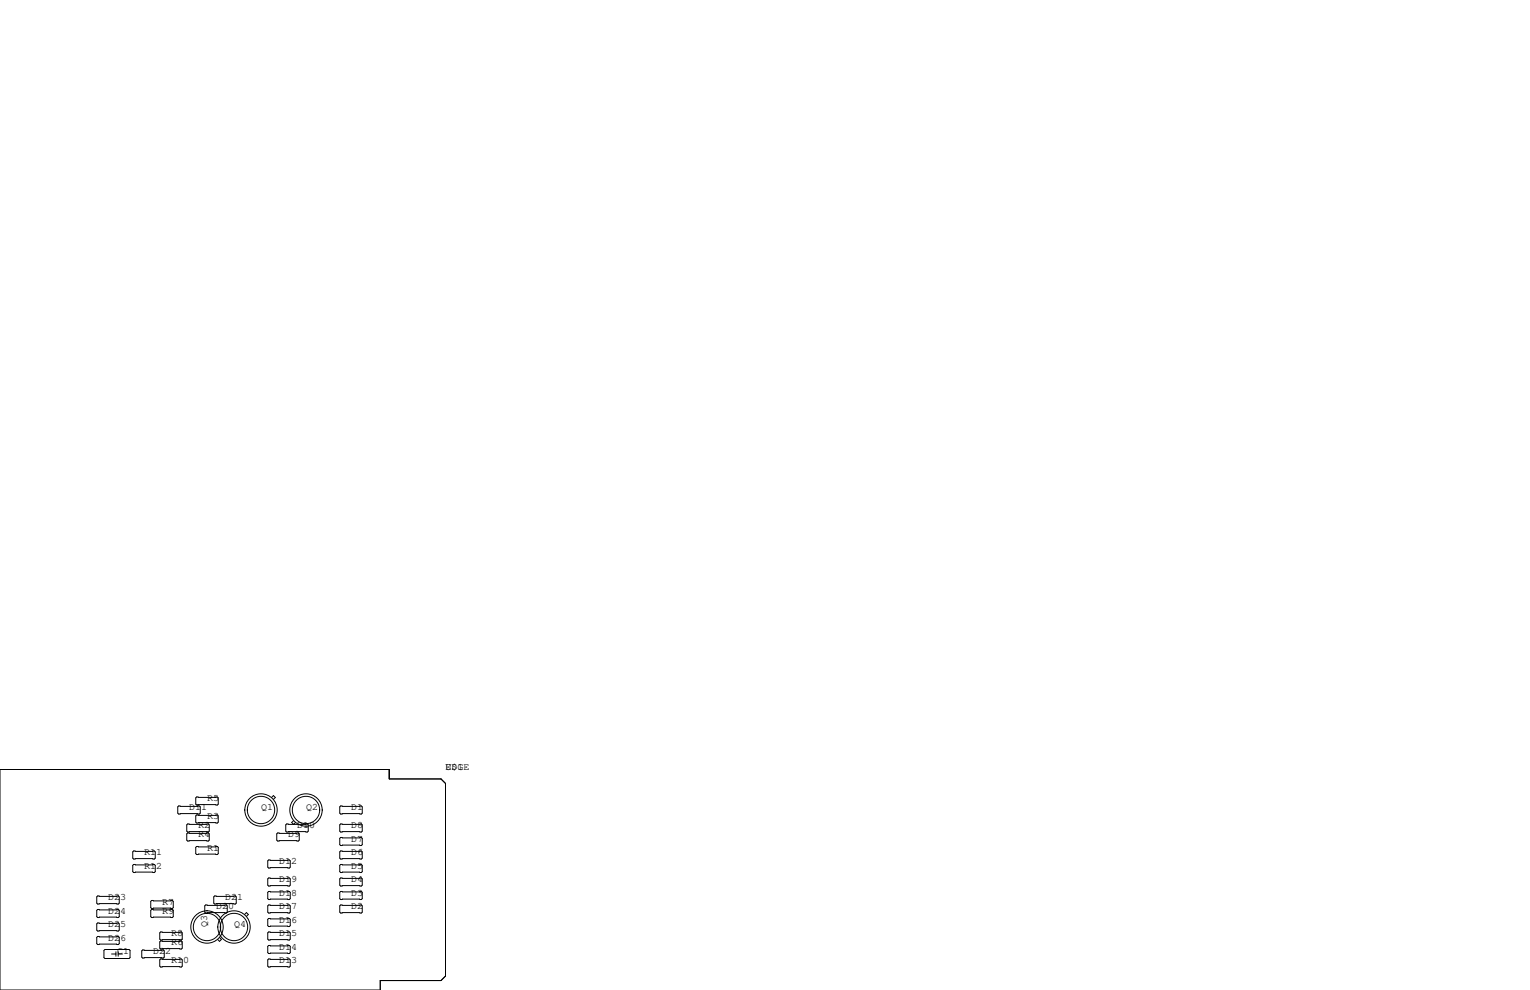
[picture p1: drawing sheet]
<svg xmlns="http://www.w3.org/2000/svg" width="432mm" height="279mm" viewBox="0 0 432 279" stroke-linecap="round" stroke-linejoin="round" font-family="sans-serif">
<g fill="none" stroke="#000" stroke-width=".28">
<path d="M0 217.2h109.9v2.6h14.6l1.2 1.3v54.4l-1.2 1.2h-17.2v2.7h-107.3zM50.4 227.5h5.9l.2 .2v1.8l-.2 .2h-5.9l-.2-.2v-1.8zM53 235.1h5.8l.3 .2v1.8l-.3 .3h-5.8l-.3-.3v-1.8zM53 232.5h5.8l.3 .3v1.8l-.3 .2h-5.8l-.3-.2v-1.8zM55.5 224.9h5.8l.3 .3v1.7l-.3 .3h-5.8l-.3-.3v-1.7zM55.5 238.9h5.8l.3 .2v1.8l-.3 .3h-5.8l-.3-.3v-1.8zM55.5 230h5.8l.3 .3v1.7l-.3 .3h-5.8l-.3-.3v-1.7zM76.6 225.1l.6-.6 .5 .6-.5 .5M78.4 235.1h5.8l.3 .2v1.8l-.3 .3h-5.8l-.3-.3v-1.8zM80.9 232.5h5.8l.3 .3v1.8l-.3 .2h-5.8l-.3-.2v-1.8zM82.9 231.6l-.6 .5 .6 .6 .5-.6M96.1 227.5h5.9l.2 .2v1.8l-.2 .2h-5.9l-.2-.2v-1.8z"/>
<path d="M96.1 232.5h5.9l.2 .3v1.8l-.2 .2h-5.9l-.2-.2v-1.8zM96.1 236.3h5.9l.2 .3v1.8l-.2 .2h-5.9l-.2-.2v-1.8zM27.6 252.9h5.8l.3 .2v1.8l-.3 .2h-5.8l-.3-.2v-1.8zM27.6 256.7h5.8l.3 .2v1.8l-.3 .3h-5.8l-.3-.3v-1.8zM37.7 240.2h5.9l.2 .2v1.8l-.2 .2h-5.9l-.2-.2v-1.8zM37.7 244h5.9l.2 .2v1.8l-.2 .3h-5.9l-.2-.3v-1.8zM42.5 256.9l.3-.2h5.8l.3 .2v1.8l-.3 .3h-5.8l-.3-.3zM42.5 254.4l.3-.3h5.8l.3 .3v1.8l-.3 .2h-5.8l-.3-.2zM57.8 255.7l.2-.3h5.9l.2 .3v1.7l-.2 .3h-5.9l-.2-.3zM60.3 253.1l.3-.2h5.8l.3 .2v1.8l-.3 .2h-5.8l-.3-.2zM69 258.1l.5-.5 .6 .5-.6 .5M75.6 248l.2-.2h5.9l.2 .2v1.8l-.2 .3h-5.9l-.2-.3z"/>
<path d="M75.6 255.7l.2-.3h5.9l.2 .3v1.7l-.2 .3h-5.9l-.2-.3zM75.6 251.8l.2-.2h5.9l.2 .2v1.8l-.2 .3h-5.9l-.2-.3zM75.6 259.5l.2-.3h5.9l.2 .3v1.7l-.2 .3h-5.9l-.2-.3zM75.8 242.7h5.9l.2 .3v1.7l-.2 .3h-5.9l-.2-.3v-1.7zM95.9 248l.2-.2h5.9l.2 .2v1.8l-.2 .3h-5.9l-.2-.3zM95.9 251.8l.2-.2h5.9l.2 .2v1.8l-.2 .3h-5.9l-.2-.3zM95.9 255.7l.2-.3h5.9l.2 .3v1.7l-.2 .3h-5.9l-.2-.3zM96.1 240.2h5.9l.2 .2v1.8l-.2 .2h-5.9l-.2-.2v-1.8zM96.1 244h5.9l.2 .2v1.8l-.2 .3h-5.9l-.2-.3v-1.8zM27.6 264.3h5.8l.3 .2v1.8l-.3 .3h-5.8l-.3-.3v-1.8zM27.6 260.5h5.8l.3 .2v1.8l-.3 .3h-5.8l-.3-.3v-1.8zM29.3 268.2l.3-.2h6.8l.3 .2v2.1l-.3 .2h-6.8l-.3-.2z"/>
<path d="M31.5 269.2h1.2M32.7 268.6v1.3M33.4 269.2h1.1M33.4 268.6v1.3M40 268.4l.3-.3h5.8l.3 .3v1.7l-.3 .3h-5.8l-.3-.3zM45.1 270.9l.2-.3h5.9l.2 .3v1.8l-.2 .2h-5.9l-.2-.2zM45.1 263.3l.2-.3h5.9l.2 .3v1.7l-.2 .3h-5.9l-.2-.3zM45.1 265.8l.2-.2h5.9l.2 .2v1.8l-.2 .2h-5.9l-.2-.2zM62 264.6l.5 .5-.5 .6-.6-.6M75.6 263.3l.2-.3h5.9l.2 .3v1.7l-.2 .3h-5.9l-.2-.3zM75.6 267.1l.2-.3h5.9l.2 .3v1.8l-.2 .2h-5.9l-.2-.2zM75.6 270.9l.2-.3h5.9l.2 .3v1.8l-.2 .2h-5.9l-.2-.2z"/>
<circle cx="73.7" cy="228.6" r="4.6"/>
<circle cx="73.7" cy="228.6" r="3.9"/>
<circle cx="86.4" cy="228.6" r="3.9"/>
<circle cx="86.4" cy="228.6" r="4.6"/>
<circle cx="58.4" cy="261.6" r="3.9"/>
<circle cx="58.4" cy="261.6" r="4.6"/>
<circle cx="66" cy="261.6" r="3.9"/>
<circle cx="66" cy="261.6" r="4.6"/>
</g>
<g font-size="2.8">
<text x="125.7" y="217.2">U$1</text>
<text x="125.7" y="217.2">EDGE</text>
<text x="58.4" y="226.1">R5</text>
<text x="53.3" y="228.6">D11</text>
<text x="55.9" y="233.7">R2</text>
<text x="58.4" y="231.1">R3</text>
<text x="73.7" y="228.6">Q1</text>
<text x="83.8" y="233.7">D10</text>
<text x="86.4" y="228.6">Q2</text>
<text x="99.1" y="228.6">D1</text>
<text x="99.1" y="233.7">D8</text>
<text x="55.9" y="236.2">R4</text>
<text x="81.3" y="236.2">D9</text>
<text x="99.1" y="237.5">D7</text>
<text x="40.6" y="241.3">R11</text>
<text x="40.6" y="245.1">R12</text>
<text x="58.4" y="240">R1</text>
<text x="78.7" y="243.8">D12</text>
<text x="99.1" y="245.1">D5</text>
<text x="99.1" y="241.3">D6</text>
<text x="78.7" y="248.9">D19</text>
<text x="99.1" y="248.9">D4</text>
<text x="30.5" y="257.8">D24</text>
<text x="30.5" y="254">D23</text>
<text x="45.7" y="255.3">R7</text>
<text x="45.7" y="257.8">R9</text>
<text x="61" y="256.5">D20</text>
<text x="63.5" y="254">D21</text>
<text x="78.7" y="256.5">D17</text>
<text x="78.7" y="252.7">D18</text>
<text x="99.1" y="256.5">D2</text>
<text x="99.1" y="252.7">D3</text>
<text x="30.5" y="261.6">D25</text>
<text x="58.4" y="261.6" transform="rotate(-90 58.4 261.6)">Q3</text>
<text x="66" y="261.6">Q4</text>
<text x="78.7" y="260.3">D16</text>
<text x="30.5" y="265.4">D26</text>
<text x="33" y="269.2">C1</text>
<text x="43.2" y="269.2">D22</text>
<text x="48.3" y="266.7">R6</text>
<text x="48.3" y="264.2">R8</text>
<text x="78.7" y="268">D14</text>
<text x="78.7" y="264.2">D15</text>
<text x="48.3" y="271.8">R10</text>
<text x="78.7" y="271.8">D13</text>
</g>
</svg>
